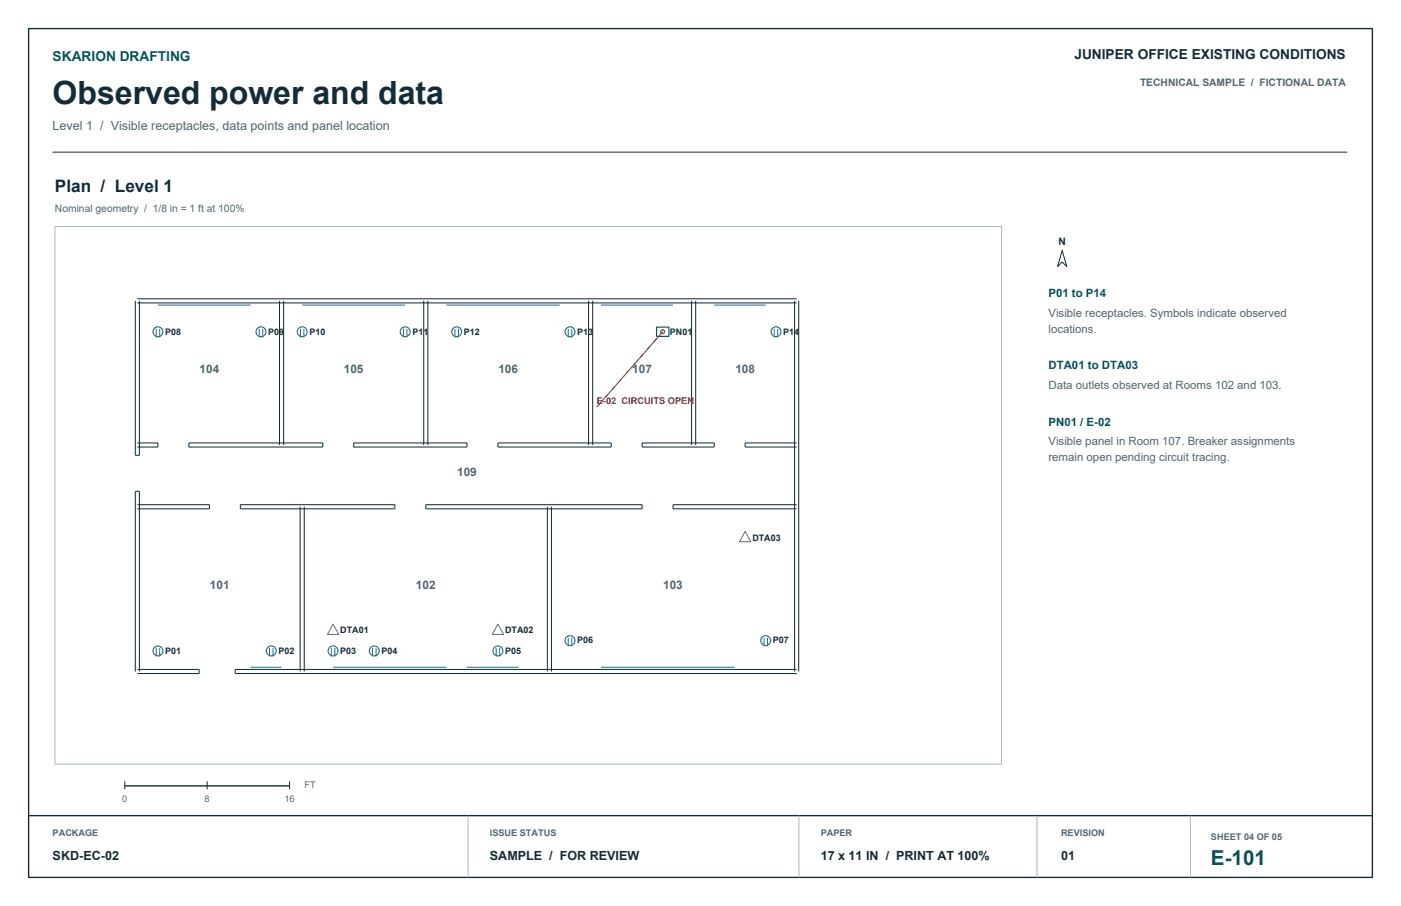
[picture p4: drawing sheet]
<svg xmlns="http://www.w3.org/2000/svg" width="432mm" height="279mm" viewBox="0 0 432 279" stroke-linecap="round" stroke-linejoin="round" font-family="sans-serif">
<g fill="none" stroke="#142c38" stroke-width=".32">
<path d="M41.7 92.8v47.6h1.3v-47.6M42.3 93.4h203.2M42.3 92.1h203.2M86.1 92.8v44.4M87.4 92.8v44.4M130.6 92.8v44.4M131.9 92.8v44.4M181.4 92.8v44.4M182.7 92.8v44.4M213.1 92.8v44.4M214.4 92.8v44.4M244.9 92.8v114.3"/>
<path d="M246.2 92.8v114.3M42.3 136.6h6.4v1.3h-6.4M58.2 136.6h41.3v1.3h-41.3zM109 136.6h34.9v1.3h-34.9zM153.5 136.6h34.9v1.3h-34.9zM197.9 136.6h22.2v1.3h-22.2zM245.5 136.6h-15.8v1.3h15.8M42.3 155.6h22.3v1.3h-22.3M74.1 155.6h47.6v1.3h-47.6zM92.5 156.3v50.8M93.8 156.3v50.8M131.2 155.6h66.7v1.3h-66.7z"/>
<path d="M168.7 156.3v50.8M170 156.3v50.8M245.5 155.6h-38.1v1.3h38.1M41.7 207.1v-55.6h1.3v55.6M42.3 206.4h19.1v1.3h-19.1M245.5 206.4h-173v1.3h173"/>
</g>
<g fill="none" stroke="#206999" stroke-width=".31">
<path d="M48.7 94.1h28.6M93.1 94.1h31.8M137.6 94.1h34.9M185.2 94.1h22.2M220.1 94.1h15.9M48.1 101.4v2.7M49.2 101.4v2.7M79.9 101.4v2.7M81 101.4v2.7M92.6 101.4v2.7M93.7 101.4v2.7M124.3 101.4v2.7"/>
<path d="M125.4 101.4v2.7M140.2 101.4v2.7M141.3 101.4v2.7M175.1 101.4v2.7M176.2 101.4v2.7M238.6 101.4v2.7M239.7 101.4v2.7M48.1 199.8v2.7M49.2 199.8v2.7M83.1 199.8v2.7M84.1 199.8v2.7M102.1 199.8v2.7"/>
<path d="M103.2 199.8v2.7M114.8 199.8v2.7M115.9 199.8v2.7M152.9 199.8v2.7M154 199.8v2.7M175.1 196.7v2.6M176.2 196.7v2.6M235.5 196.7v2.6M236.5 196.7v2.6M77.3 205.8h9.5M102.7 205.8h34.9M143.9 205.8h15.9"/>
<path d="M185.2 205.8h41.3"/>
</g>
<g fill="none" stroke="#206999" stroke-width=".35">
<circle cx="48.7" cy="102.3" r="1.52"/>
<circle cx="80.4" cy="102.3" r="1.52"/>
<circle cx="93.1" cy="102.3" r="1.52"/>
<circle cx="124.9" cy="102.3" r="1.52"/>
<circle cx="140.8" cy="102.3" r="1.52"/>
<circle cx="175.7" cy="102.3" r="1.52"/>
<circle cx="239.2" cy="102.3" r="1.52"/>
<circle cx="175.7" cy="197.6" r="1.52"/>
<circle cx="236" cy="197.6" r="1.52"/>
<circle cx="48.7" cy="200.7" r="1.52"/>
<circle cx="83.6" cy="200.7" r="1.52"/>
<circle cx="102.7" cy="200.7" r="1.52"/>
<circle cx="115.4" cy="200.7" r="1.52"/>
<circle cx="153.5" cy="200.7" r="1.52"/>
</g>
<path d="M229.7 163.9l1.7 3.2h-3.5zM102.7 192.5l1.7 3.2h-3.5zM153.5 192.5l1.7 3.2h-3.5z" fill="none" stroke="#725088" stroke-width=".31"/>
<path d="M202.4 100.9h3.8v2.8h-3.8z" fill="none" stroke="#00645a" stroke-width=".35"/>
<g fill="none" stroke="#a72e2b" stroke-width=".35">
<path d="M204.3 102.3l-20.4 23.2"/>
<circle cx="204.3" cy="102.3" r=".6"/>
</g>
<path d="M8.8 8.8h414.2v261.8h-414.2zM8.8 251.5h414.2M38.5 242.4h50.8" fill="none" stroke="#142c38" stroke-width=".42"/>
<path d="M16.2 46.9h399M327.4 77.3l1.4 4.9-1.4-1.4-1.4 1.4zM38.5 240.9v2.5M63.9 240.9v2.5M89.3 240.9v2.5" fill="none" stroke="#142c38" stroke-width=".31"/>
<path d="M16.9 69.8h291.8v165.9h-291.8zM144.3 251.5v19.1M246.2 251.5v19.1M319.6 251.5v19.1M366.9 251.5v19.1" fill="none" stroke="#a9bac0" stroke-width=".31"/>
<text font-size="9.9" fill="#142c38" x="16.2" y="32.1">Observed power and data</text>
<text font-size="6.3" fill="#00645a" x="373.2" y="266.7">E-101</text>
<text font-size="5.3" fill="#142c38" x="16.9" y="59.3">Plan / Level 1</text>
<text font-size="4.2" fill="#00645a" x="16.2" y="18.7">SKARION DRAFTING</text>
<text font-size="4.2" fill="#142c38" x="331.1" y="18.3">JUNIPER OFFICE EXISTING CONDITIONS</text>
<text font-size="3.9" fill="#506671" x="16.2" y="40.2">Level 1 / Visible receptacles, data points and panel location</text>
<g font-size="3.9" fill="#142c38">
<text x="16.2" y="265.3">SKD-EC-02</text>
<text x="151" y="265.3">SAMPLE / FOR REVIEW</text>
<text x="252.9" y="265.3">17 x 11 IN / PRINT AT 100%</text>
<text x="327" y="265.3">01</text>
</g>
<g font-size="3.6" fill="#506671">
<text x="61.5" y="115">104</text>
<text x="106" y="115">105</text>
<text x="153.6" y="115">106</text>
<text x="194.9" y="115">107</text>
<text x="226.6" y="115">108</text>
<text x="140.9" y="146.8">109</text>
<text x="64.7" y="181.7">101</text>
<text x="128.2" y="181.7">102</text>
<text x="204.4" y="181.7">103</text>
</g>
<g font-size="3.5" fill="#00645a">
<text x="323.1" y="91.7">P01 to P14</text>
<text x="323.1" y="113.9">DTA01 to DTA03</text>
<text x="323.1" y="131.2">PN01 / E-02</text>
</g>
<g font-size="3.5" fill="#506671">
<text x="323.1" y="97.7">Visible receptacles. Symbols indicate observed</text>
<text x="323.1" y="102.7">locations.</text>
<text x="323.1" y="119.9">Data outlets observed at Rooms 102 and 103.</text>
<text x="323.1" y="137.2">Visible panel in Room 107. Breaker assignments</text>
<text x="323.1" y="142.2">remain open pending circuit tracing.</text>
</g>
<g font-size="3.2" fill="#506671">
<text x="351.4" y="26.5">TECHNICAL SAMPLE / FICTIONAL DATA</text>
<text x="16.9" y="65.3">Nominal geometry / 1/8 in = 1 ft at 100%</text>
</g>
<text font-size="3.2" fill="#142c38" x="326.2" y="75.5">N</text>
<text font-size="2.9" fill="#a72e2b" x="183.9" y="124.5">E-02 CIRCUITS OPEN</text>
<g font-size="2.8" fill="#142c38">
<text x="50.9" y="103.2">P08</text>
<text x="82.7" y="103.2">P09</text>
<text x="95.4" y="103.2">P10</text>
<text x="127.1" y="103.2">P11</text>
<text x="143" y="103.2">P12</text>
<text x="177.9" y="103.2">P13</text>
<text x="206.5" y="103.2">PN01</text>
<text x="241.4" y="103.2">P14</text>
<text x="231.9" y="166.7">DTA03</text>
<text x="104.9" y="195.3">DTA01</text>
<text x="155.7" y="195.3">DTA02</text>
<text x="50.9" y="201.6">P01</text>
<text x="85.8" y="201.6">P02</text>
<text x="104.9" y="201.6">P03</text>
<text x="117.6" y="201.6">P04</text>
<text x="155.7" y="201.6">P05</text>
<text x="177.9" y="198.4">P06</text>
<text x="238.2" y="198.4">P07</text>
</g>
<g font-size="2.8" fill="#506671">
<text x="93.8" y="243.1">FT</text>
<text x="37.7" y="247.3">0</text>
<text x="63.1" y="247.3">8</text>
<text x="87.7" y="247.3">16</text>
<text x="16.2" y="257.9">PACKAGE</text>
<text x="151" y="257.9">ISSUE STATUS</text>
<text x="252.9" y="257.9">PAPER</text>
<text x="327" y="257.9">REVISION</text>
<text x="373.2" y="258.9">SHEET 04 OF 05</text>
</g>
</svg>
